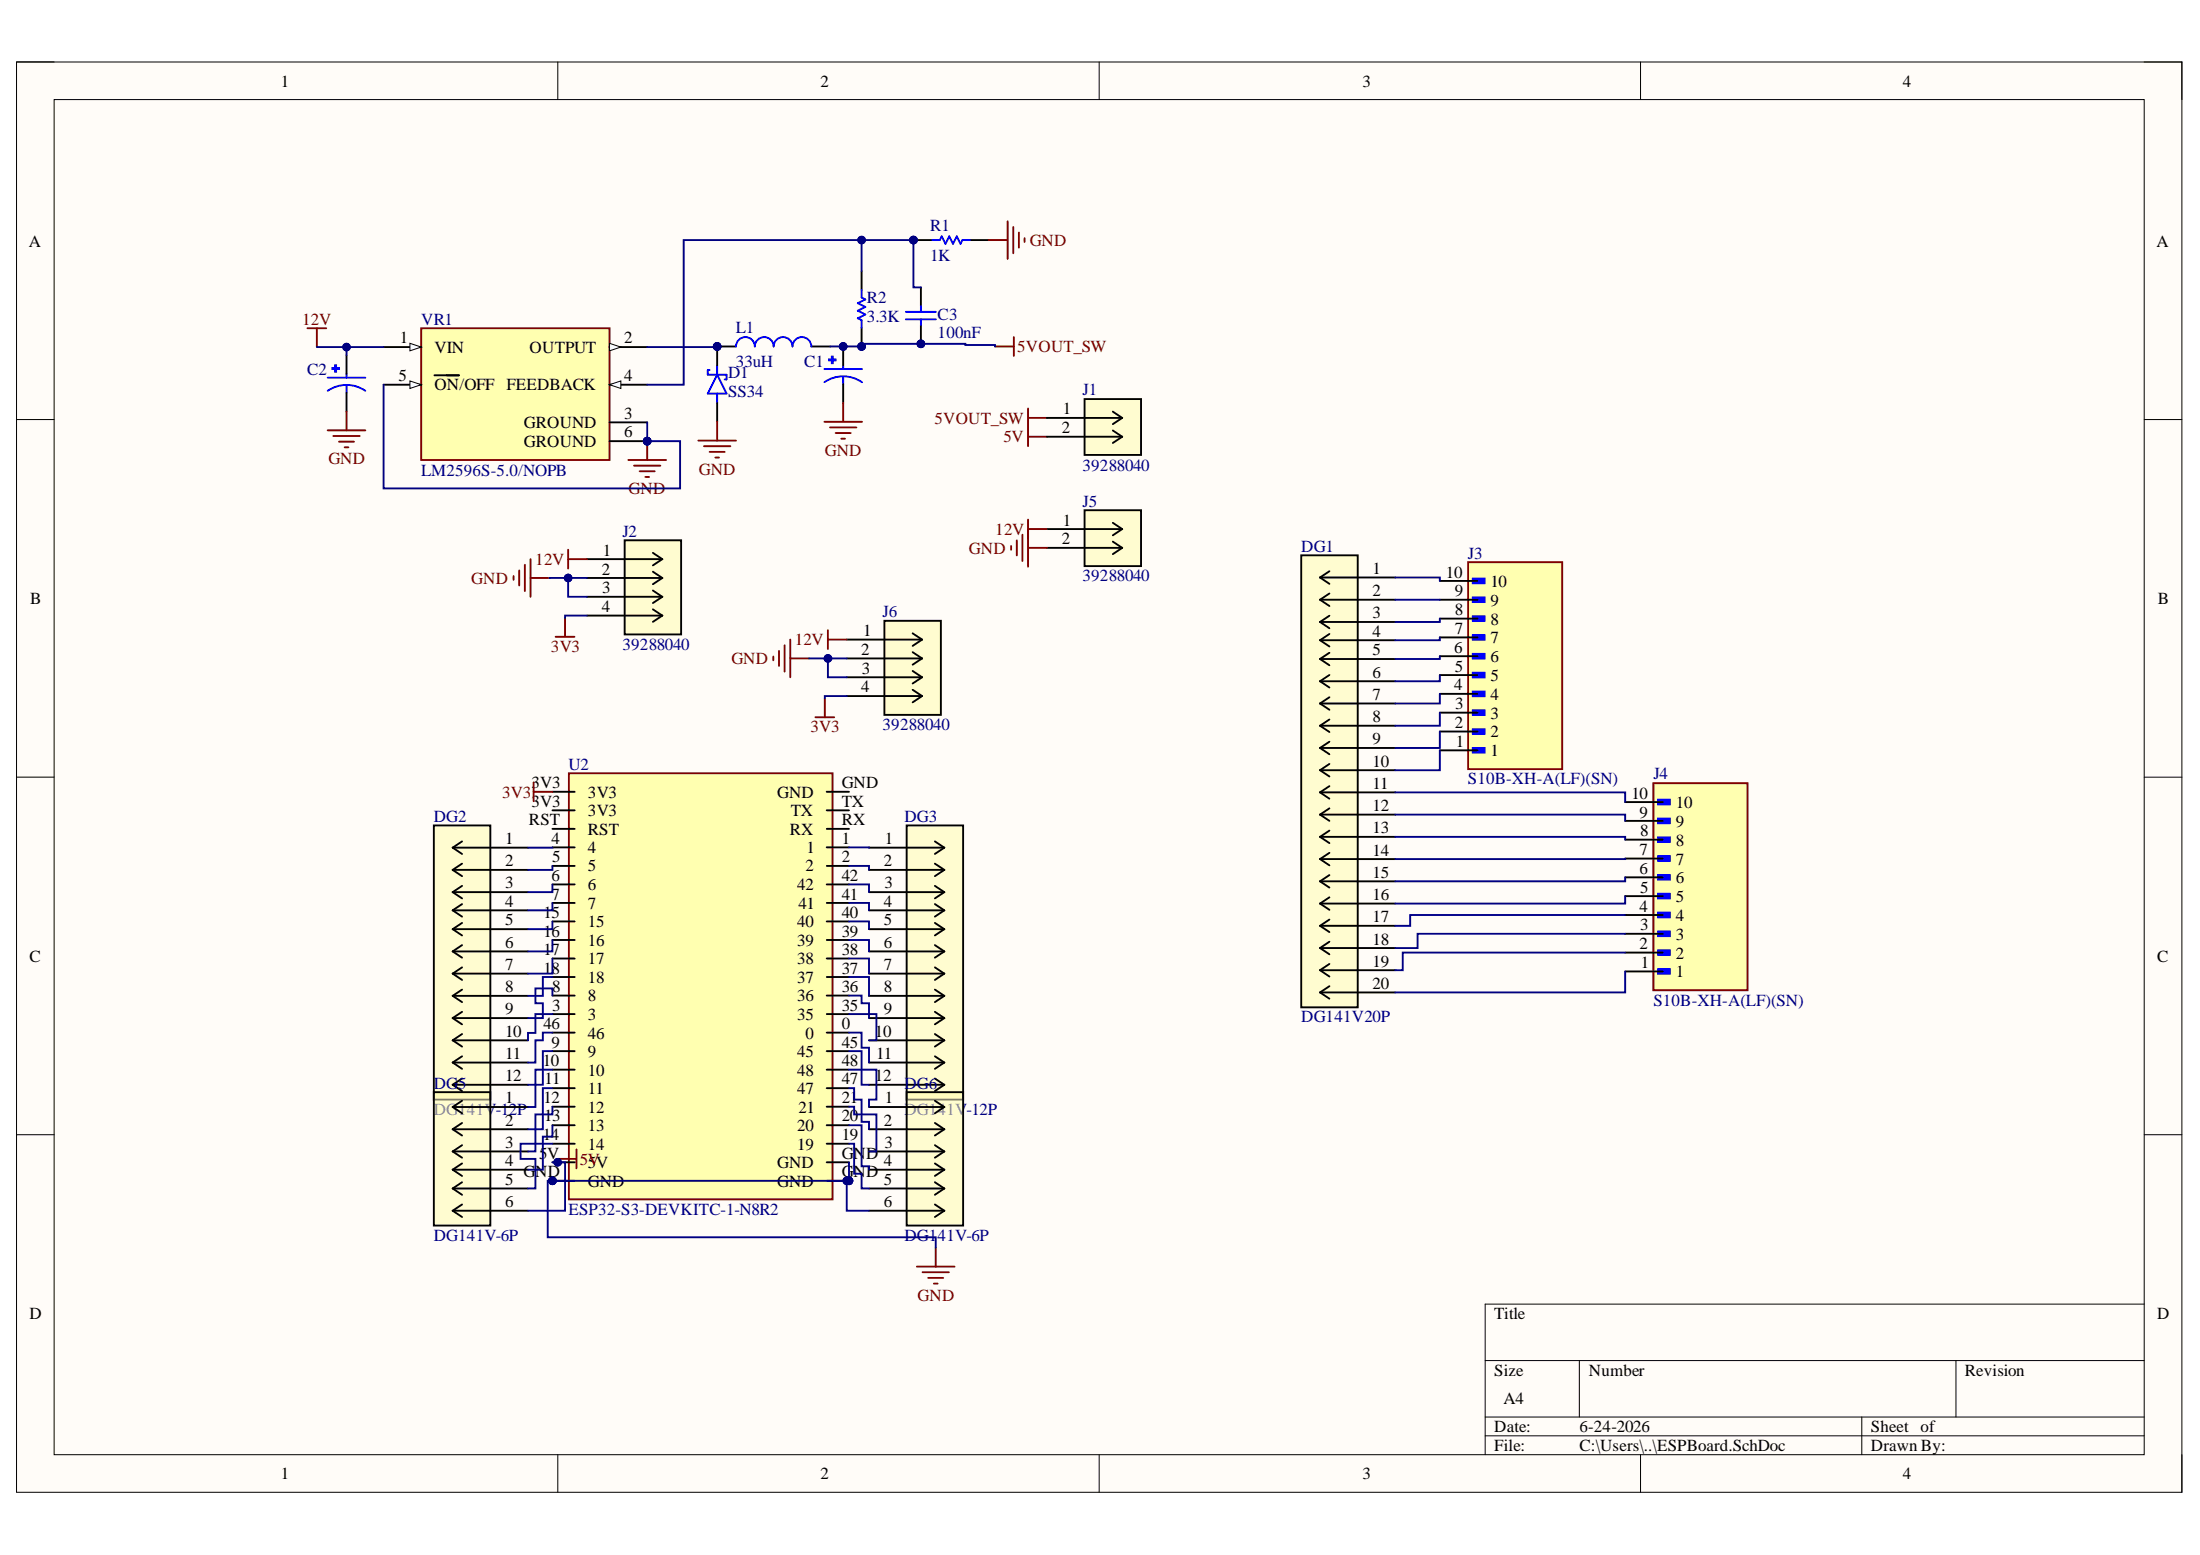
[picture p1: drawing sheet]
# Altium project V2_MotorDriver.PrjPcb
1 sheet, 20 parts. Net scope: global (net labels, ports and power ports of the same name join across sheets).
Board file: ESPBoard.PcbDoc

## Sheet ESPBoard.SchDoc
size A4; SheetNumber: 1; SheetTotal: 1

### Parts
C1  EEUFR1V101B  [220uF]  (value not drawn)
C2  EEUFR1V101B  [100uF]  (value not drawn)
C3  value 100nF  [CAP0805R]  (hidden comment: Capacitor)
D1  SS34  [DIOM7959X265N]
DG1  DG141V20P  [141V-20P]
DG2  DG141V-12P  [141V-12P]
DG3  DG141V-12P  [141V-12P]
DG5  DG141V-6P  [141V-6P]
DG6  DG141V-6P  [141V-6P]
J1  39288040  [5566-02_MOL]
J2  39288040  [5566-04_MOL]
J3  S10B-XH-A(LF)(SN)  [JST_S10B-XH-A(LF)(SN)]
J4  S10B-XH-A(LF)(SN)  [JST_S10B-XH-A(LF)(SN)]
J5  39288040  [5566-02_MOL]
J6  39288040  [5566-04_MOL]
L1  value 33uH  [SC1280S-33uH]  (hidden comment: Inductor)
R1  value 1K  [RES0805W]  (hidden comment: Resistor)
R2  value 3.3K  [RES0805W]  (hidden comment: Resistor)
U2  ESP32-S3-DEVKITC-1-N8R2  [ESP32-S3-DEVKITC-1]
VR1  LM2596S-5.0/NOPB  [VREG_LM2596S-5.0/NOPB]

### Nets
3V3: J2.4 J6.4 U2.3V3
5V: DG5.6 J1.2 U2.5V
5VOUT_SW: C1.P C3.1 J1.1 L1.2 R2.1
12V: C2.P J2.1 J5.1 J6.1 VR1.1(VIN)
GND: C1.N C2.N D1.A DG6.6 J2.2 J2.3 J5.2 J6.2 J6.3 R1.1 U2.GND VR1.3(GROUND) VR1.5(~{ON}/OFF) VR1.6(GROUND)
NetC3_2: C3.2 R1.2 R2.2 VR1.4(FEEDBACK)
NetD1_C: D1.C(K) L1.1 VR1.2(OUTPUT)
NetDG1_1: DG1.1 J3.10
NetDG1_2: DG1.2 J3.9
NetDG1_3: DG1.3 J3.8
NetDG1_4: DG1.4 J3.7
NetDG1_5: DG1.5 J3.6
NetDG1_6: DG1.6 J3.5
NetDG1_7: DG1.7 J3.4
NetDG1_8: DG1.8 J3.3
NetDG1_9: DG1.9 J3.2
NetDG1_10: DG1.10 J3.1
NetDG1_11: DG1.11 J4.10
NetDG1_12: DG1.12 J4.9
NetDG1_13: DG1.13 J4.8
NetDG1_14: DG1.14 J4.7
NetDG1_15: DG1.15 J4.6
NetDG1_16: DG1.16 J4.5
NetDG1_17: DG1.17 J4.4
NetDG1_18: DG1.18 J4.3
NetDG1_19: DG1.19 J4.2
NetDG1_20: DG1.20 J4.1
NetDG2_1: DG2.1 U2.4
NetDG2_2: DG2.2 U2.5
NetDG2_3: DG2.3 U2.6
NetDG2_4: DG2.4 U2.7
NetDG2_5: DG2.5 U2.15
NetDG2_6: DG2.6 U2.16
NetDG2_7: DG2.7 U2.17
NetDG2_8: DG2.8 U2.18
NetDG2_9: DG2.9 U2.8
NetDG2_10: DG2.10 U2.3
NetDG2_11: DG2.11 U2.46
NetDG2_12: DG2.12 U2.9
NetDG3_1: DG3.1 U2.1
NetDG3_2: DG3.2 U2.2
NetDG3_3: DG3.3 U2.42
NetDG3_4: DG3.4 U2.41
NetDG3_5: DG3.5 U2.40
NetDG3_6: DG3.6 U2.39
NetDG3_7: DG3.7 U2.38
NetDG3_8: DG3.8 U2.37
NetDG3_9: DG3.9 U2.36
NetDG3_10: DG3.10 U2.35
NetDG3_11: DG3.11 U2.0
NetDG3_12: DG3.12 U2.45
NetDG5_1: DG5.1 U2.10
NetDG5_2: DG5.2 U2.11
NetDG5_3: DG5.3 U2.12
NetDG5_4: DG5.4 U2.13
NetDG5_5: DG5.5 U2.14
NetDG6_1: DG6.1 U2.48
NetDG6_2: DG6.2 U2.47
NetDG6_3: DG6.3 U2.21
NetDG6_4: DG6.4 U2.20
NetDG6_5: DG6.5 U2.19

Not connected (* = marked no-connect by the designer): U2 RST RX TX
